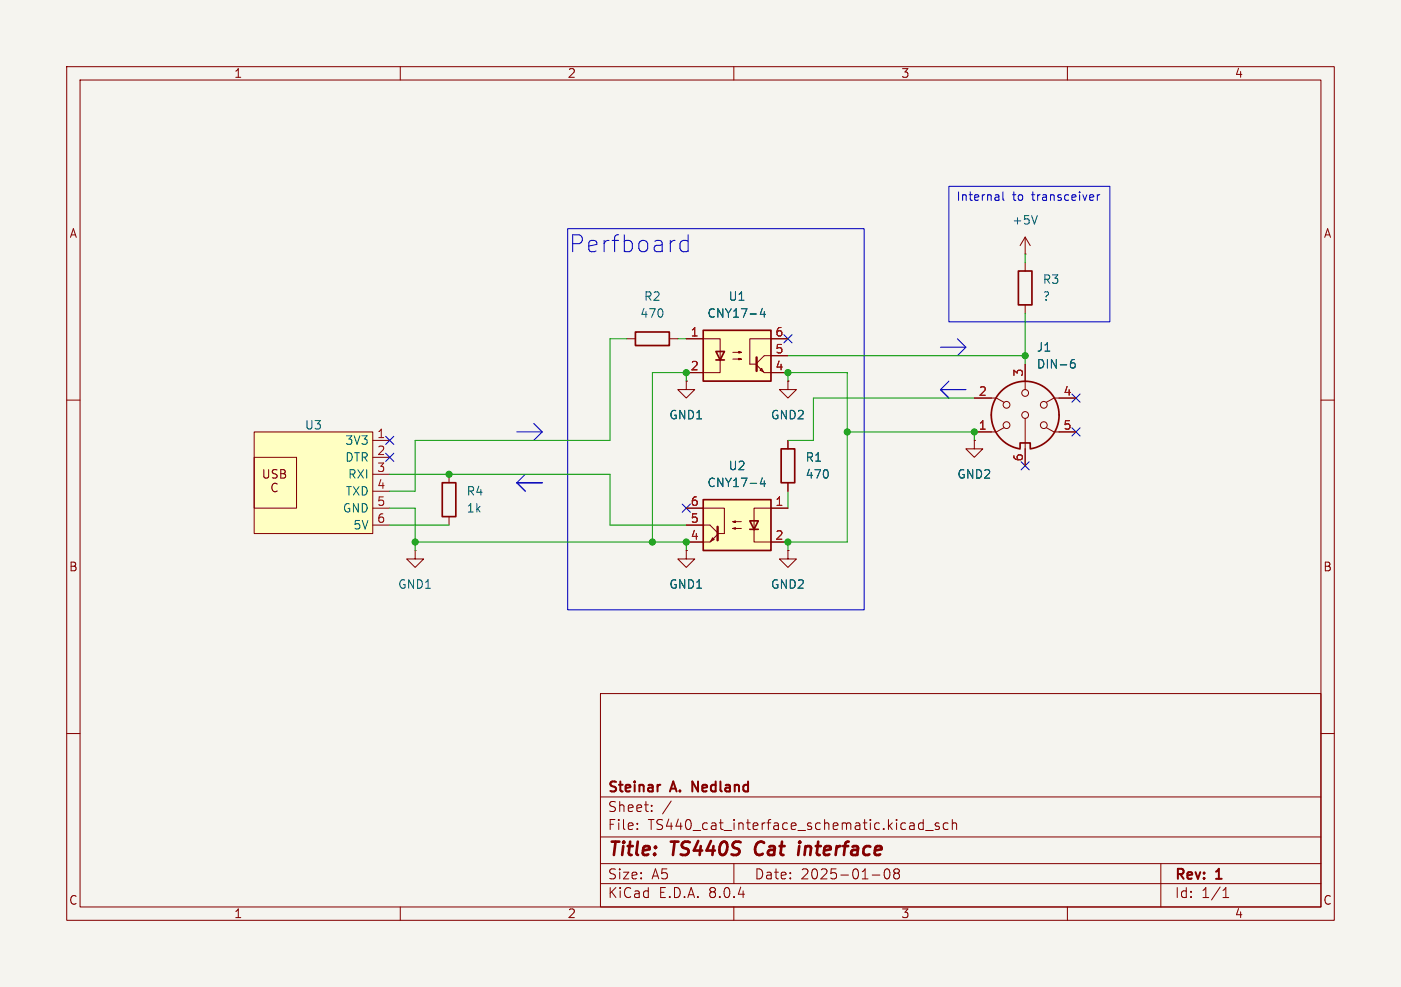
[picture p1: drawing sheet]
<svg xmlns="http://www.w3.org/2000/svg" width="210mm" height="148mm" viewBox="0 0 210 148" stroke-linecap="round" stroke-linejoin="round" font-family="sans-serif">
<path d="M0 0h210v148h-210z" fill="#f5f4ef" stroke="#f5f4ef" stroke-width=".15"/>
<g fill="none" stroke="#840000" stroke-width=".15">
<path d="M10 10h190v128h-190zM12 12h186v124h-186zM60 10v2M110 10v2M160 10v2M10 60h2M198 60h2M10 110h2M90 104h108v32h-108zM90 119.5h108M198 110h2M60 136v2"/>
<path d="M90 132.5h108M90 129.5h108M90 125.5h108M95.5 124.2v.2M95.5 123.5v.1M97.7 121.5v.2M97.7 120.8v.1M100.6 120.1l-1.3 1.9M110 136v2M110 129.5v3M130.8 131.2h1.1M132.7 130.4l.3-.1a.94 .94 0 0 1 0 1.5h-.1a.91 .91 0 0 1-.2-1.4z"/>
<path d="M134.3 130.9l-.3-.3v-.2l.3-.1 .4 .1 .1 .2v.2l-.3 .1M134.3 130.9l-.3 .3v.3l.3 .3 .4-.1 .1-.2v-.4l-.3-.2M134.3 130.9h.2M138.4 122.9v1.5M138.4 123.5l-.4-.1-.3 .3v.4l.1 .2h.6M138.8 124.5h1.1M140.8 123.5l-.4-.1-.2 .2 .1 .2 .5 .2v.3h-.6M142.1 123.5l-.4-.1-.3 .3v.4l.1 .2h.6M142.8 123.5a.37 .37 0 0 1 .6 .1v.8M142.8 122.9v1.5M160 136v2M174 129.5v6.5"/>
<path d="M183.3 134.6h.9M183.3 133.5l.5-.4v1.5"/>
</g>
<path d="M113.5 126.5a1.27 1.27 0 0 0 0 1.6M119.8 126.9l-.2 1.3M119.9 126.2v.2M119.9 126.2l-.1 .1 .1 .1M119.9 126.2l.1 .1-.1 .1" fill="none" stroke="#840000" stroke-width=".4"/>
<path d="M99 117.7l-.3 .1M103.8 118.7v-1.5l.8 1.5" fill="none" stroke="#840000" stroke-width=".3"/>
<path d="M38.1 64.8h17.8v15.2h-17.8z" fill="#ffffc2"/>
<g fill="none" stroke="#840000" stroke-width=".15">
<path d="M153.7 38.1h.1M153.7 35.6v2.5M153.7 39.4v1.2M153.7 35.6l-.8 1.2M153.7 35.6l.7 1.2M118.1 57.2v1.2h1.3l-1.3 1.3-1.3-1.3h1.3M118.1 57.2h.1M146 59.7h3.4l1.1 .6M153.7 45.7v1.3M153.7 54.6v3.8M161.3 59.7h-3.3l-1.2 .6M38.1 68.6h6.3v7.6h-6.3z"/>
<path d="M38.1 64.8h17.8v15.2h-17.8zM55.9 66h2.5M55.9 68.6h2.5M55.9 71.1h2.5M55.9 73.7h2.5M55.9 76.2h2.5M55.9 78.7h2.5M67.3 71.1v1.3M67.3 77.5v1.2M118.1 66v1.3M118.1 72.4v1.3M146 66v1.3h1.3l-1.3 1.3-1.2-1.3h1.2"/>
<path d="M146 66h.1M150.5 64.1l-1.1 .7h-3.4M153.7 62.7v7.2M156.8 64.1l1.2 .7h3.3M62.2 82.6v1.2h1.3l-1.3 1.3-1.2-1.3h1.2M62.2 82.6h.1M102.9 82.6v1.2h1.2l-1.2 1.3-1.3-1.3h1.3M102.9 82.6h.1M118.1 82.6v1.2h1.3l-1.3 1.3-1.3-1.3h1.3M118.1 82.6h.1"/>
<circle cx="153.7" cy="58.9" r=".51"/>
<circle cx="150.9" cy="60.7" r=".51"/>
<circle cx="150.9" cy="63.8" r=".51"/>
<circle cx="153.7" cy="62.2" r=".51"/>
<circle cx="156.5" cy="63.8" r=".51"/>
<circle cx="156.5" cy="60.7" r=".51"/>
</g>
<path d="M39.5 70.4v1.1l.3 .2 .4-.1 .1-.1v-1.1M41.5 72.6a.51 .51 0 0 0-.6 0 .51 .51 0 0 0-.1 .6 .48 .48 0 0 0 .2 .5 .48 .48 0 0 0 .5-.1M41.5 70.5l-.4-.1-.2 .1v.4l.5 .2 .1 .4-.2 .2-.5-.1M42.1 70.4h.4l.2 .1 .1 .3-.3 .2a.34 .34 0 0 1 .3 .3 .34 .34 0 0 1-.2 .4h-.5zM42.1 71h.4" fill="none" stroke="#840000" stroke-width=".16"/>
<path d="M152.7 40.6h2v5.1h-2zM66.3 72.4h2v5.1h-2zM117.1 67.3h2v5.1h-2zM152.9 67.2v-.8h1.5v.8M154.4 67.3a5.1 5.1 0 0 0 3.5-7.8 5.1 5.1 0 0 0-8.5 0 5.1 5.1 0 0 0 3.5 7.8" fill="none" stroke="#840000" stroke-width=".25"/>
<path d="M155.5 32.3l-.4 1.3M160.5 54.6l.2-.2 .4 .1 .1 .1v.3l-.3 .3-.3-.1-.1-.2M161.1 53.9a.5 .5 0 0 0-.6 .6" fill="none" stroke="#006464" stroke-width=".15"/>
<path d="M105.4 74.9h10.2v7.7h-10.2z" fill="#ffffc2"/>
<path d="M95.2 49.8h5.1v2h-5.1zM105.4 74.9h10.2v7.7h-10.2zM112.4 78.1h1.3l-.7 1.3zM112.4 79.4h1.3" fill="none" stroke="#840000" stroke-width=".25"/>
<path d="M94 50.8h1.2M100.3 50.8h1.3M102.9 57.2v1.2h1.2l-1.2 1.3-1.3-1.3h1.3M102.9 57.2h.1M102.9 76.2h5.7v3.8h-1M102.9 78.7h3.5l1.2 1.2M109.9 79.2l.3-.1v.3l-.3-.2h1.2M109.9 78.2l.3-.1v.3l-.3-.2h1.2M113 79.4v1.9h5.1M118.1 76.2h-5.1v3.3M106.8 80.6l.3 .3-.5 .3zM107.6 80.1l-1.2 1.2h-3.5" fill="none" stroke="#840000" stroke-width=".15"/>
<path d="M107.6 79v2" fill="none" stroke="#840000" stroke-width=".36"/>
<path d="M114.3 71.6l-.3 .9h.8M114.6 72.1v.9" fill="none" stroke="#006464" stroke-width=".15"/>
<path d="M105.4 49.5h10.2v7.7h-10.2z" fill="#ffffc2"/>
<path d="M105.4 49.5h10.2v7.7h-10.2zM107.3 52.7h1.3l-.7 1.3zM107.3 54h1.3" fill="none" stroke="#840000" stroke-width=".25"/>
<g fill="none" stroke="#840000" stroke-width=".15">
<path d="M102.9 50.8h5v3.3M102.9 57.2h.1M107.9 54v1.9h-5M109.9 53.8h1.2l-.4 .2v-.3l.4 .1M109.9 52.8h1.2l-.4 .2v-.3l.4 .1M113.4 54.7l1.2 1.2h3.5M113.9 55.5l.3-.3 .2 .6zM118.1 50.8h-5.7v3.8h1M118.1 57.2h.1M118.1 53.3h-3.5l-1.2 1.2M146 59.7h2.6M153.7 54.6v2.6"/>
<path d="M158.7 59.7h2.6M102.9 76.2h2.5M102.9 78.7h2.5M115.6 76.2h2.5M118.1 66v1.3M118.1 72.4v1.3M146 66h.1M146 64.8h2.6M153.7 67.3v2.6M158.7 64.8h2.6M102.9 82.6h.1M102.9 81.3h2.5"/>
<path d="M115.6 81.3h2.5M118.1 82.6h.1"/>
</g>
<path d="M113.4 53.6v2" fill="none" stroke="#840000" stroke-width=".36"/>
<path d="M114.3 46.2l-.3 .9h.8M114.6 46.7v.9M160.5 54.6l.2-.2 .4 .1 .1 .1v.3l-.3 .3-.3-.1-.1-.2M161.1 53.9a.5 .5 0 0 0-.6 .6M114.3 71.6l-.3 .9h.8M114.6 72.1v.9" fill="none" stroke="#006464" stroke-width=".15"/>
<g fill="none" stroke="#0000c2" stroke-width=".15">
<path d="M85.1 34.3h44.4v57.1h-44.4zM103.1 35.2v2.5M103.1 36.2l-.2-.1h-.5l-.2 .1-.3 .3v.8l.3 .3 .2 .1h.5l.2-.1M142.2 27.9h24.2v20.4h-24.2zM149.7 29.3v.7M149.7 30h-.1M149.7 29.5l-.1 .1M150.3 28.8v1.1l.2 .1M164.5 29.2v.8M164.9 29.2l-.3 .1-.1 .1M141 58.4l1.2 1.3M141 58.4h3.8"/>
<path d="M141 52.1h3.8M142.2 57.2l-1.2 1.2M143.5 50.8l1.3 1.3M144.8 52.1l-1.3 1.2M77.5 64.8h3.8M77.5 72.4l1.2 1.3M77.5 72.4h3.8M78.7 71.1l-1.2 1.3M80 63.5l1.3 1.3M81.3 64.8l-1.3 1.2"/>
</g>
<g fill="none" stroke="#009600" stroke-width=".15">
<path d="M153.7 38.1v1.3M94 50.8h-2.6v15.2h-29.2v7.7h-3.8M101.6 50.8h1.3M102.9 57.2v-1.3h-5.1v25.4M118.1 57.2v-1.3h8.9v25.4h-8.9v1.3M118.1 53.3h35.6M146 59.7h-24.1v6.3h-3.8M153.7 47v7.6M58.4 71.1h33v7.6h11.5M58.4 76.2h3.8v6.4M58.4 78.7h8.9M118.1 73.7v2.5"/>
<path d="M127 64.8h19v1.2M62.2 81.3h40.7v1.3"/>
</g>
<g fill="none" stroke="#000084" stroke-width=".15">
<path d="M117.5 50.2l1.2 1.2M118.7 50.2l-1.2 1.2M160.7 59.1l1.2 1.2M161.9 59.1l-1.2 1.2M57.8 68l1.2 1.2M57.8 65.4l1.2 1.2M59 68l-1.2 1.2M59 65.4l-1.2 1.2M102.3 75.6l1.2 1.2M103.5 75.6l-1.2 1.2M153.1 69.2l1.2 1.3M154.3 69.2l-1.2 1.3"/>
<path d="M160.7 64.2l1.2 1.2M161.9 64.2l-1.2 1.2"/>
</g>
<g fill="#009600" stroke="#009600" stroke-width=".15">
<circle cx="127" cy="64.8" r=".46"/>
<circle cx="146" cy="64.8" r=".46"/>
<circle cx="153.7" cy="53.3" r=".46"/>
<circle cx="62.2" cy="81.3" r=".46"/>
<circle cx="67.3" cy="71.1" r=".46"/>
<circle cx="102.9" cy="55.9" r=".46"/>
<circle cx="97.8" cy="81.3" r=".46"/>
<circle cx="118.1" cy="55.9" r=".46"/>
<circle cx="118.1" cy="81.3" r=".46"/>
<circle cx="102.9" cy="81.3" r=".46"/>
</g>
<text font-size="3.5" fill="#0000c2" x="85.3" y="38.1">Perfboard</text>
<g font-size="2.8" fill="#840000">
<text x="91" y="128.9">Title:</text>
<text x="100.7" y="128.9">TS440S</text>
<text x="114" y="128.9">Cat</text>
<text x="121.3" y="128.9">interface</text>
</g>
<g font-size="2.1" fill="#840000">
<text x="91" y="119.2">Steinar</text>
<text x="100.7" y="119.2">A.</text>
<text x="104.4" y="119.2">Nedland</text>
<text x="91" y="124.7">File:</text>
<text x="91" y="122">Sheet:</text>
<text x="97.1" y="124.7">TS440_cat_interface_schematic.kicad_sch</text>
<text x="91" y="134.9">KiCad</text>
<text x="91" y="132.1">Size:</text>
<text x="97.7" y="132.1">A5</text>
<text x="98.7" y="134.9">E.D.A.</text>
<text x="106.3" y="134.9">8.0.4</text>
<text x="113" y="132.1">Date:</text>
<text x="120" y="132.1">2025-01-08</text>
<text x="176" y="132.3">Rev:</text>
<text x="176" y="134.9">Id:</text>
<text x="180.1" y="134.9">1/1</text>
<text x="182.4" y="132.3">1</text>
</g>
<g font-size="1.8" fill="#840000">
<text x="35" y="11.9">1</text>
<text x="85" y="11.9">2</text>
<text x="135" y="11.9">3</text>
<text x="185" y="11.9">4</text>
<text x="10.3" y="35.9">A</text>
<text x="198.4" y="35.9">A</text>
<text x="10.3" y="85.9">B</text>
<text x="198.3" y="85.9">B</text>
<text x="10.3" y="135.9">C</text>
<text x="35" y="137.9">1</text>
<text x="85" y="137.9">2</text>
<text x="135" y="137.9">3</text>
<text x="185" y="137.9">4</text>
<text x="198.3" y="135.9">C</text>
</g>
<g font-size="1.8" fill="#0000c2">
<text x="143.3" y="30.3">Internal</text>
<text x="151.8" y="30.3">to</text>
<text x="154.8" y="30.3">transceiver</text>
</g>
<g font-size="1.8" fill="#006464">
<text x="151.6" y="33.9">+5V</text>
<text x="95.9" y="47.9">470</text>
<text x="96.4" y="45.3">R2</text>
<text x="105.9" y="47.9">CNY17-4</text>
<text x="109.1" y="45.3">U1</text>
<text x="156.2" y="42.8">R3</text>
<text x="156.2" y="45.3">?</text>
<text x="155.3" y="52.9">J1</text>
<text x="155.3" y="55.5">DIN-6</text>
<text x="45.6" y="64.6">U3</text>
<text x="100.2" y="63.1">GND1</text>
<text x="115.5" y="63.1">GND2</text>
<text x="51.7" y="66.9">3V3</text>
<text x="51.7" y="69.4">DTR</text>
<text x="52.1" y="72">RXI</text>
<text x="109.1" y="70.7">U2</text>
<text x="120.7" y="69.4">R1</text>
<text x="120.7" y="72">470</text>
<text x="143.4" y="72">GND2</text>
<text x="51.3" y="77.1">GND</text>
<text x="51.7" y="74.5">TXD</text>
<text x="69.9" y="74.5">R4</text>
<text x="69.9" y="77.1">1k</text>
<text x="105.9" y="73.3">CNY17-4</text>
<text x="52.9" y="79.6">5V</text>
<text x="59.6" y="88.5">GND1</text>
<text x="100.2" y="88.5">GND1</text>
<text x="115.5" y="88.5">GND2</text>
</g>
<g font-size="1.8" fill="#a90000">
<text x="103.4" y="50.5">1</text>
<text x="116.1" y="53.1">5</text>
<text x="116.1" y="50.5">6</text>
<text x="103.4" y="55.6">2</text>
<text x="116.1" y="55.6">4</text>
<text x="146.6" y="59.4">2</text>
<text x="153.4" y="56.6" transform="rotate(-90 153.4 56.6)">3</text>
<text x="159.3" y="59.4">4</text>
<text x="56.4" y="65.8">1</text>
<text x="146.6" y="64.5">1</text>
<text x="159.3" y="64.5">5</text>
<text x="56.4" y="68.3">2</text>
<text x="56.4" y="70.9">3</text>
<text x="153.4" y="69.3" transform="rotate(-90 153.4 69.3)">6</text>
<text x="56.4" y="73.4">4</text>
<text x="56.4" y="75.9">5</text>
<text x="103.4" y="75.9">6</text>
<text x="116.1" y="75.9">1</text>
<text x="56.4" y="78.5">6</text>
<text x="103.4" y="81">4</text>
<text x="103.4" y="78.5">5</text>
<text x="116.1" y="81">2</text>
</g>
</svg>
